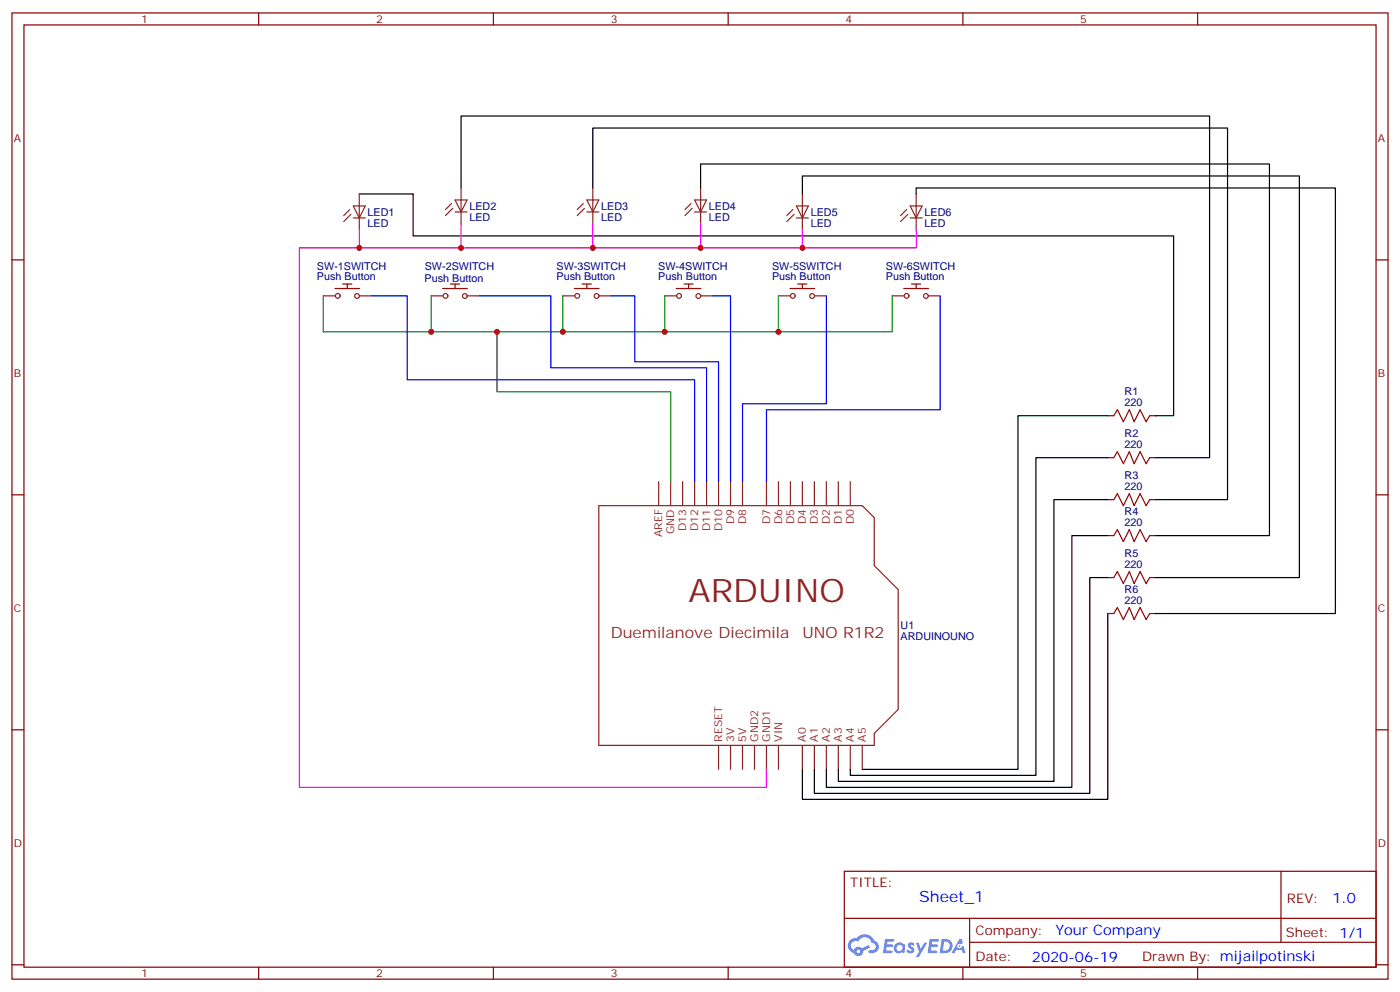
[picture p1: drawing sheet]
<svg xmlns="http://www.w3.org/2000/svg" width="412mm" height="292mm" viewBox="0 0 412 292" stroke-linecap="round" stroke-linejoin="round" font-family="sans-serif">
<g fill="none" stroke="#870000" stroke-width=".35">
<path d="M3.5 3.8h405.4v284.3h-405.4zM7.1 7.3h398.2v277.3h-398.2zM76.2 3.8v3.5M145.3 3.8v3.5M214.5 3.8v3.5M283.6 3.8v3.5M352.8 3.8v3.5M3.5 76.5h3.6M405.3 76.5h3.6M3.5 145.6h3.6M405.3 145.6h3.6M3.5 214.8h3.6"/>
<path d="M405.3 214.8h3.6M248.7 256.4h156.6v28.2h-156.6zM377.3 256.4v20.9M248.7 270.2h156.5M285.6 277.3h119.6M285.6 270.2v14.2M3.5 283.9h3.6M76.2 284.6v3.5M145.3 284.6v3.5M214.5 284.6v3.5M283.6 284.6v3.5M352.8 284.6v3.5"/>
<path d="M405.3 283.9h3.6"/>
</g>
<g fill="#5487ff">
<path d="M267.7 277.6a1.22 1.22 0 0 1 1.7 .2l-.4 .6a.47 .47 0 0 0-.3-.4 .47 .47 0 0 0-.5 .2l.1 .2a1.14 1.14 0 0 1 .8 1.8 1.14 1.14 0 0 1-1.9 0l-.2-.2 .5-.6 .7 .5a.29 .29 0 0 0 .3-.3 .29 .29 0 0 0-.2-.3 1.04 1.04 0 0 1-.6-1.7z"/>
<path d="M260.7 276.3h2.4l.3 .2-.2 .5-1.8 .1-.1 .8h1.5l.3 .4-.3 .4h-1.6l-.2 1.1h1.7l.2 .3-.2 .3-2.6 .1z"/>
<path d="M273.8 276.3h2.4l.3 .2-.1 .5-1.8 .1-.2 .8h1.6l.3 .4-.4 .4h-1.6l-.1 1.1h1.7l.2 .3-.2 .3-2.6 .1z"/>
<path d="M282.6 276.3h.7l.3 1.3-.6 .3a.69 .69 0 0 0-1 .3 .69 .69 0 0 0 .4 .9 .69 .69 0 0 0 .9-.6l.5-.2 .6 2.2h-.8l-.2-.9h-1.8l-.5 .9h-.8z"/>
<path d="M269.8 277.4h.8l.6 1.8 1.1-1.8h.9l-2.6 4.2h-.8l.9-1.5z"/>
<path d="M277.4 276.3l-.6 4.2h1.3a2.11 2.11 0 0 0 2.5-2.1 2.11 2.11 0 0 0-2.5-2.1zM278.1 277.1a1.39 1.39 0 0 1 1.7 1.4 1.39 1.39 0 0 1-1.8 1.3h-.3z"/>
<path d="M263.7 277.9a1.54 1.54 0 0 0-.1 2.2 1.54 1.54 0 0 0 2.2 .1l.6 .3 .3-2.3-.2-.3h-.4a1.49 1.49 0 0 0-2.4 0zM264 278.9a.94 .94 0 0 1 1.8 0 .94 .94 0 0 1-1.8 0z"/>
<path d="M250.4 276.7a2.18 2.18 0 0 0 1.1 3.7 1.44 1.44 0 0 0 1.6 .9 1.44 1.44 0 0 0 1.2-1.4l2-1.1-.5-.7-1.9 1a1.47 1.47 0 0 0-2.4 .4 1.39 1.39 0 0 1-.7-1.9 1.39 1.39 0 0 1 2-.5 2.12 2.12 0 0 1 2.2-1.3 2.12 2.12 0 0 1 1.9 1.7 1.14 1.14 0 0 1 1.1 1.4 1.14 1.14 0 0 1-1.7 .7 .43 .43 0 0 0-.5 .4 .43 .43 0 0 0 .4 .5 1.98 1.98 0 0 0 2.5-1.2 1.98 1.98 0 0 0-1.2-2.6 3.1 3.1 0 0 0-5.3-.6l-.9 .1zM252.3 280a.55 .55 0 0 1 1.1 0 .55 .55 0 0 1-1.1 0z"/>
<circle cx="282.6" cy="278.4" r=".26"/>
</g>
<g fill="none" stroke="#8c2424" stroke-width=".35">
<path d="M105.8 57.1v10.6M133 59.9l-1.8 1.8M134.1 58.8h3.5l-1.8 3.6zM135.8 55.3v10.6M171.8 59.9l-1.8 1.8M172.9 58.8h3.5l-1.8 3.6zM174.6 55.3v10.6M203.6 59.9l-1.8 1.8M204.6 58.8h3.5l-1.7 3.6zM206.4 55.3v10.6M236.4 57.1v10.6M269.9 57.1v10.6"/>
<path d="M103 61.7l-1.8 1.7M103.4 63.1l-2.2 2.1M104.1 60.6h3.5l-1.8 3.5zM104.1 64.1h3.5M133.3 61.3l-2.1 2.1M134.1 62.4h3.5M172.2 61.3l-2.2 2.1M172.9 62.4h3.5M203.9 61.3l-2.1 2.1M204.6 62.4h3.5M233.5 61.7l-1.7 1.7M233.9 63.1l-2.1 2.1"/>
<path d="M234.6 64.1h3.5M234.6 60.6h3.5l-1.7 3.5zM267.1 61.7l-1.8 1.7M267.4 63.1l-2.1 2.1M268.1 64.1h3.5M268.1 60.6h3.5l-1.7 3.5zM95.2 87.1h3.6M105.8 87.1h3.6M127 87.1h3.5M137.6 87.1h3.5M165.8 87.1h3.5M176.4 87.1h3.5"/>
<path d="M195.8 87.1h3.5M206.4 87.1h3.5M229.3 87.1h3.5M239.9 87.1h3.5M262.8 87.1h3.5M273.4 87.1h3.5M176.4 148.8h77.6l3.5 3.5v14.1l7.1 7.1v35.3l-7.1 7v3.6h-81.1zM194 141.7v7.1M197.6 141.7v7.1M201.1 141.7v7.1M204.6 141.7v7.1M208.1 141.7v7.1"/>
<path d="M211.7 141.7v7.1M215.2 141.7v7.1M218.7 141.7v7.1M225.8 141.7v7.1M229.3 141.7v7.1M232.8 141.7v7.1M236.4 141.7v7.1M239.9 141.7v7.1M243.4 141.7v7.1M246.9 141.7v7.1M250.5 141.7v7.1M211.7 219.4v7"/>
<path d="M215.2 219.4v7M218.7 219.4v7M222.2 219.4v7M225.8 219.4v7M229.3 219.4v7M236.4 219.4v7M239.9 219.4v7M243.4 219.4v7M246.9 219.4v7M250.5 219.4v7M254 219.4v7"/>
<circle cx="99.5" cy="87.1" r=".71"/>
<circle cx="105.2" cy="87.1" r=".71"/>
<circle cx="131.2" cy="87.1" r=".71"/>
<circle cx="136.9" cy="87.1" r=".71"/>
<circle cx="170" cy="87.1" r=".71"/>
<circle cx="175.7" cy="87.1" r=".71"/>
<circle cx="200" cy="87.1" r=".71"/>
<circle cx="205.7" cy="87.1" r=".71"/>
<circle cx="233.5" cy="87.1" r=".71"/>
<circle cx="239.2" cy="87.1" r=".71"/>
<circle cx="267.1" cy="87.1" r=".71"/>
<circle cx="272.7" cy="87.1" r=".71"/>
</g>
<g fill="none" stroke="#900" stroke-width=".35">
<path d="M98.6 84.9h7.3M100.9 83.6h2.7M102.3 83.6v1.3M130.4 84.9h7.3M132.7 83.6h2.7M134.1 83.6v1.3M169.2 84.9h7.3M171.5 83.6h2.7M172.9 83.6v1.3M199.2 84.9h7.3M201.5 83.6h2.7M202.8 83.6v1.3"/>
<path d="M232.7 84.9h7.3M235 83.6h2.7M236.4 83.6v1.3M266.2 84.9h7.3M268.5 83.6h2.7M269.9 83.6v1.3"/>
</g>
<path d="M95.2 87.1v10.5h31.8v-10.5M146.4 97.6v17.7h51.2v26.4M165.8 87.1v10.5h-38.8M195.8 87.1v10.5h-30M229.3 87.1v10.5h-33.5M262.8 87.1v10.5h-33.5" fill="none" stroke="#008700" stroke-width=".35"/>
<path d="M109.4 87.1h10.5v24.7h84.7v29.9M141.1 87.1h21.2v21.1h45.8v33.5M179.9 87.1h7.1v19.4h24.7v35.2M209.9 87.1h5.3v54.6M243.4 87.1v31.7h-24.7v22.9M276.9 87.1v33.5h-51.1v21.1" fill="none" stroke="#00f" stroke-width=".35"/>
<path d="M328.1 122.3l1-1.7 1.8 3.5 1.8-3.5 1.4 3.5 1.7-3.5 1.8 3.5 1.1-1.8M328.1 134.7l1-1.8 1.8 3.6 1.8-3.6 1.4 3.6 1.7-3.6 1.8 3.6 1.1-1.8M328.1 147l1-1.7 1.8 3.5 1.8-3.5 1.4 3.5 1.7-3.5 1.8 3.5 1.1-1.8M328.1 157.6l1-1.7 1.8 3.5 1.8-3.5 1.4 3.5 1.7-3.5 1.8 3.5 1.1-1.8M328.1 170l1-1.8 1.8 3.5 1.8-3.5 1.4 3.5 1.7-3.5 1.8 3.5 1.1-1.7M328.1 180.6l1-1.8 1.8 3.5 1.8-3.5 1.4 3.5 1.7-3.5 1.8 3.5 1.1-1.7" fill="none" stroke="#a10000" stroke-width=".35"/>
<path d="M326.3 122.3h1.8M326.3 134.7h1.8M338.7 122.3h1.7M338.7 134.7h1.7M326.3 147h1.8M326.3 157.6h1.8M338.7 147h1.7M338.7 157.6h1.7M326.3 170h1.8M338.7 170h1.7M326.3 180.6h1.8M338.7 180.6h1.7" fill="none" stroke="#870000" stroke-width=".35"/>
<path d="M105.8 57.1h15.9v12.3h224v52.9h-5.3M135.8 55.3v-21.2h220.5v100.6h-15.9M174.6 55.3v-17.6h187v109.3h-21.2M206.4 55.3v-7h167.5v109.3h-33.5M236.4 57.1v-5.3h146.4v118.2h-42.4M269.9 57.1v-1.8h123.4v125.3h-52.9M326.3 122.3h-26.4v104.1h-45.9M326.3 134.7h-21.1v93.5h-54.7v-1.8M326.3 147h-15.9v82.9h-63.5v-3.5M326.3 157.6h-10.6v74.1h-72.3v-5.3M326.3 170h-5.3v63.5h-81.1v-7.1M326.3 180.6v54.6h-89.9v-8.8" fill="none" stroke="#000" stroke-width=".35"/>
<path d="M105.8 67.7v5.3M135.8 65.9v7.1M174.6 65.9v7.1M206.4 65.9v7.1M236.4 67.7v5.3M269.9 67.7v5.3h-181.7v158.7h137.6v-5.3" fill="none" stroke="#f0f" stroke-width=".35"/>
<g fill="#c00">
<circle cx="206.4" cy="73" r=".88"/>
<circle cx="135.8" cy="73" r=".88"/>
<circle cx="146.4" cy="97.6" r=".88"/>
<circle cx="195.8" cy="97.6" r=".88"/>
<circle cx="127" cy="97.6" r=".88"/>
<circle cx="165.8" cy="97.6" r=".88"/>
<circle cx="229.3" cy="97.6" r=".88"/>
<circle cx="105.8" cy="73" r=".88"/>
<circle cx="174.6" cy="73" r=".88"/>
<circle cx="236.4" cy="73" r=".88"/>
</g>
<text font-size="9.5" fill="#8d2323" x="202.8" y="177">ARDUINO</text>
<g font-size="4.6" fill="#8d2323">
<text x="179.9" y="187.6">Duemilanove Diecimila</text>
<text x="236.4" y="187.6">UNO R1R2</text>
</g>
<text font-size="4.6" fill="#00f" x="270.8" y="265.4">Sheet_1</text>
<g font-size="4.2" fill="#00f">
<text x="392.5" y="265.7">1.0</text>
<text x="310.9" y="275.2">Your Company</text>
<text x="304" y="283">2020-06-19</text>
</g>
<g font-size="3.9" fill="#800">
<text x="250.5" y="261">TITLE:</text>
<text x="379.1" y="265.7">REV:</text>
<text x="287.4" y="275.2">Company:</text>
<text x="378.7" y="275.8">Sheet: 1/1</text>
<text x="287.4" y="282.9">Date:</text>
<text x="336.4" y="282.9">Drawn By: mijailpotinski</text>
</g>
<g font-size="3.2" fill="#800">
<text x="41.6" y="6.8">1</text>
<text x="110.8" y="6.8">2</text>
<text x="179.9" y="6.8">3</text>
<text x="249.1" y="6.8">4</text>
<text x="318.2" y="6.8">5</text>
<text x="4.1" y="41.9">A</text>
<text x="405.9" y="41.9">A</text>
<text x="4.1" y="111.1">B</text>
<text x="405.9" y="111.1">B</text>
<text x="4.1" y="180.2">C</text>
<text x="405.9" y="180.2">C</text>
<text x="4.1" y="249.3">D</text>
<text x="405.9" y="249.3">D</text>
<text x="41.6" y="287.6">1</text>
<text x="110.8" y="287.6">2</text>
<text x="179.9" y="287.6">3</text>
<text x="249.1" y="287.6">4</text>
<text x="318.2" y="287.6">5</text>
</g>
<g font-size="3.2" fill="#000080">
<text x="108.3" y="63.5">LED1</text>
<text x="138.3" y="64.9">LED</text>
<text x="138.3" y="61.8">LED2</text>
<text x="177.1" y="64.9">LED</text>
<text x="177.1" y="61.8">LED3</text>
<text x="208.8" y="64.9">LED</text>
<text x="208.8" y="61.8">LED4</text>
<text x="238.8" y="63.5">LED5</text>
<text x="272.3" y="63.5">LED6</text>
<text x="108.3" y="66.7">LED</text>
<text x="238.8" y="66.7">LED</text>
<text x="272.3" y="66.7">LED</text>
<text x="93.4" y="82.5">Push Button</text>
<text x="93.4" y="79.4">SW-1SWITCH</text>
<text x="125.1" y="82.9">Push Button</text>
<text x="125.1" y="79.4">SW-2SWITCH</text>
<text x="163.9" y="82.5">Push Button</text>
<text x="163.9" y="79.4">SW-3SWITCH</text>
<text x="193.9" y="82.5">Push Button</text>
<text x="193.9" y="79.4">SW-4SWITCH</text>
<text x="227.4" y="82.5">Push Button</text>
<text x="227.4" y="79.4">SW-5SWITCH</text>
<text x="260.9" y="82.5">Push Button</text>
<text x="260.9" y="79.4">SW-6SWITCH</text>
<text x="331.3" y="119.5">220</text>
<text x="331.3" y="116.3">R1</text>
<text x="331.3" y="131.9">220</text>
<text x="331.3" y="128.7">R2</text>
<text x="331.3" y="141">R3</text>
<text x="331.3" y="144.2">220</text>
<text x="331.3" y="154.8">220</text>
<text x="331.3" y="151.6">R4</text>
<text x="331.3" y="167.1">220</text>
<text x="331.3" y="164">R5</text>
<text x="331.3" y="177.7">220</text>
<text x="331.3" y="174.6">R6</text>
<text x="265.3" y="185.2">U1</text>
<text x="265.3" y="188.4">ARDUINOUNO</text>
</g>
<g font-size="3.2" fill="#8d2323">
<text x="216.3" y="154.3" transform="rotate(-90 216.3 154.3)">D9</text>
<text x="219.8" y="154.3" transform="rotate(-90 219.8 154.3)">D8</text>
<text x="226.8" y="154.3" transform="rotate(-90 226.8 154.3)">D7</text>
<text x="230.4" y="154.3" transform="rotate(-90 230.4 154.3)">D6</text>
<text x="233.9" y="154.3" transform="rotate(-90 233.9 154.3)">D5</text>
<text x="237.4" y="154.3" transform="rotate(-90 237.4 154.3)">D4</text>
<text x="240.9" y="154.3" transform="rotate(-90 240.9 154.3)">D3</text>
<text x="244.5" y="154.3" transform="rotate(-90 244.5 154.3)">D2</text>
<text x="248" y="154.3" transform="rotate(-90 248 154.3)">D1</text>
<text x="251.5" y="154.3" transform="rotate(-90 251.5 154.3)">D0</text>
<text x="195.1" y="158.1" transform="rotate(-90 195.1 158.1)">AREF</text>
<text x="198.6" y="157.1" transform="rotate(-90 198.6 157.1)">GND</text>
<text x="202.1" y="156.3" transform="rotate(-90 202.1 156.3)">D13</text>
<text x="205.7" y="156.3" transform="rotate(-90 205.7 156.3)">D12</text>
<text x="209.2" y="156.3" transform="rotate(-90 209.2 156.3)">D11</text>
<text x="212.7" y="156.3" transform="rotate(-90 212.7 156.3)">D10</text>
<text x="212.7" y="218.3" transform="rotate(-90 212.7 218.3)">RESET</text>
<text x="216.3" y="218.3" transform="rotate(-90 216.3 218.3)">3V</text>
<text x="219.8" y="218.3" transform="rotate(-90 219.8 218.3)">5V</text>
<text x="223.3" y="218.3" transform="rotate(-90 223.3 218.3)">GND2</text>
<text x="226.8" y="218.3" transform="rotate(-90 226.8 218.3)">GND1</text>
<text x="230.4" y="218.3" transform="rotate(-90 230.4 218.3)">VIN</text>
<text x="237.4" y="218.3" transform="rotate(-90 237.4 218.3)">A0</text>
<text x="240.9" y="218.3" transform="rotate(-90 240.9 218.3)">A1</text>
<text x="244.5" y="218.3" transform="rotate(-90 244.5 218.3)">A2</text>
<text x="248" y="218.3" transform="rotate(-90 248 218.3)">A3</text>
<text x="251.5" y="218.3" transform="rotate(-90 251.5 218.3)">A4</text>
<text x="255.1" y="218.3" transform="rotate(-90 255.1 218.3)">A5</text>
</g>
</svg>
